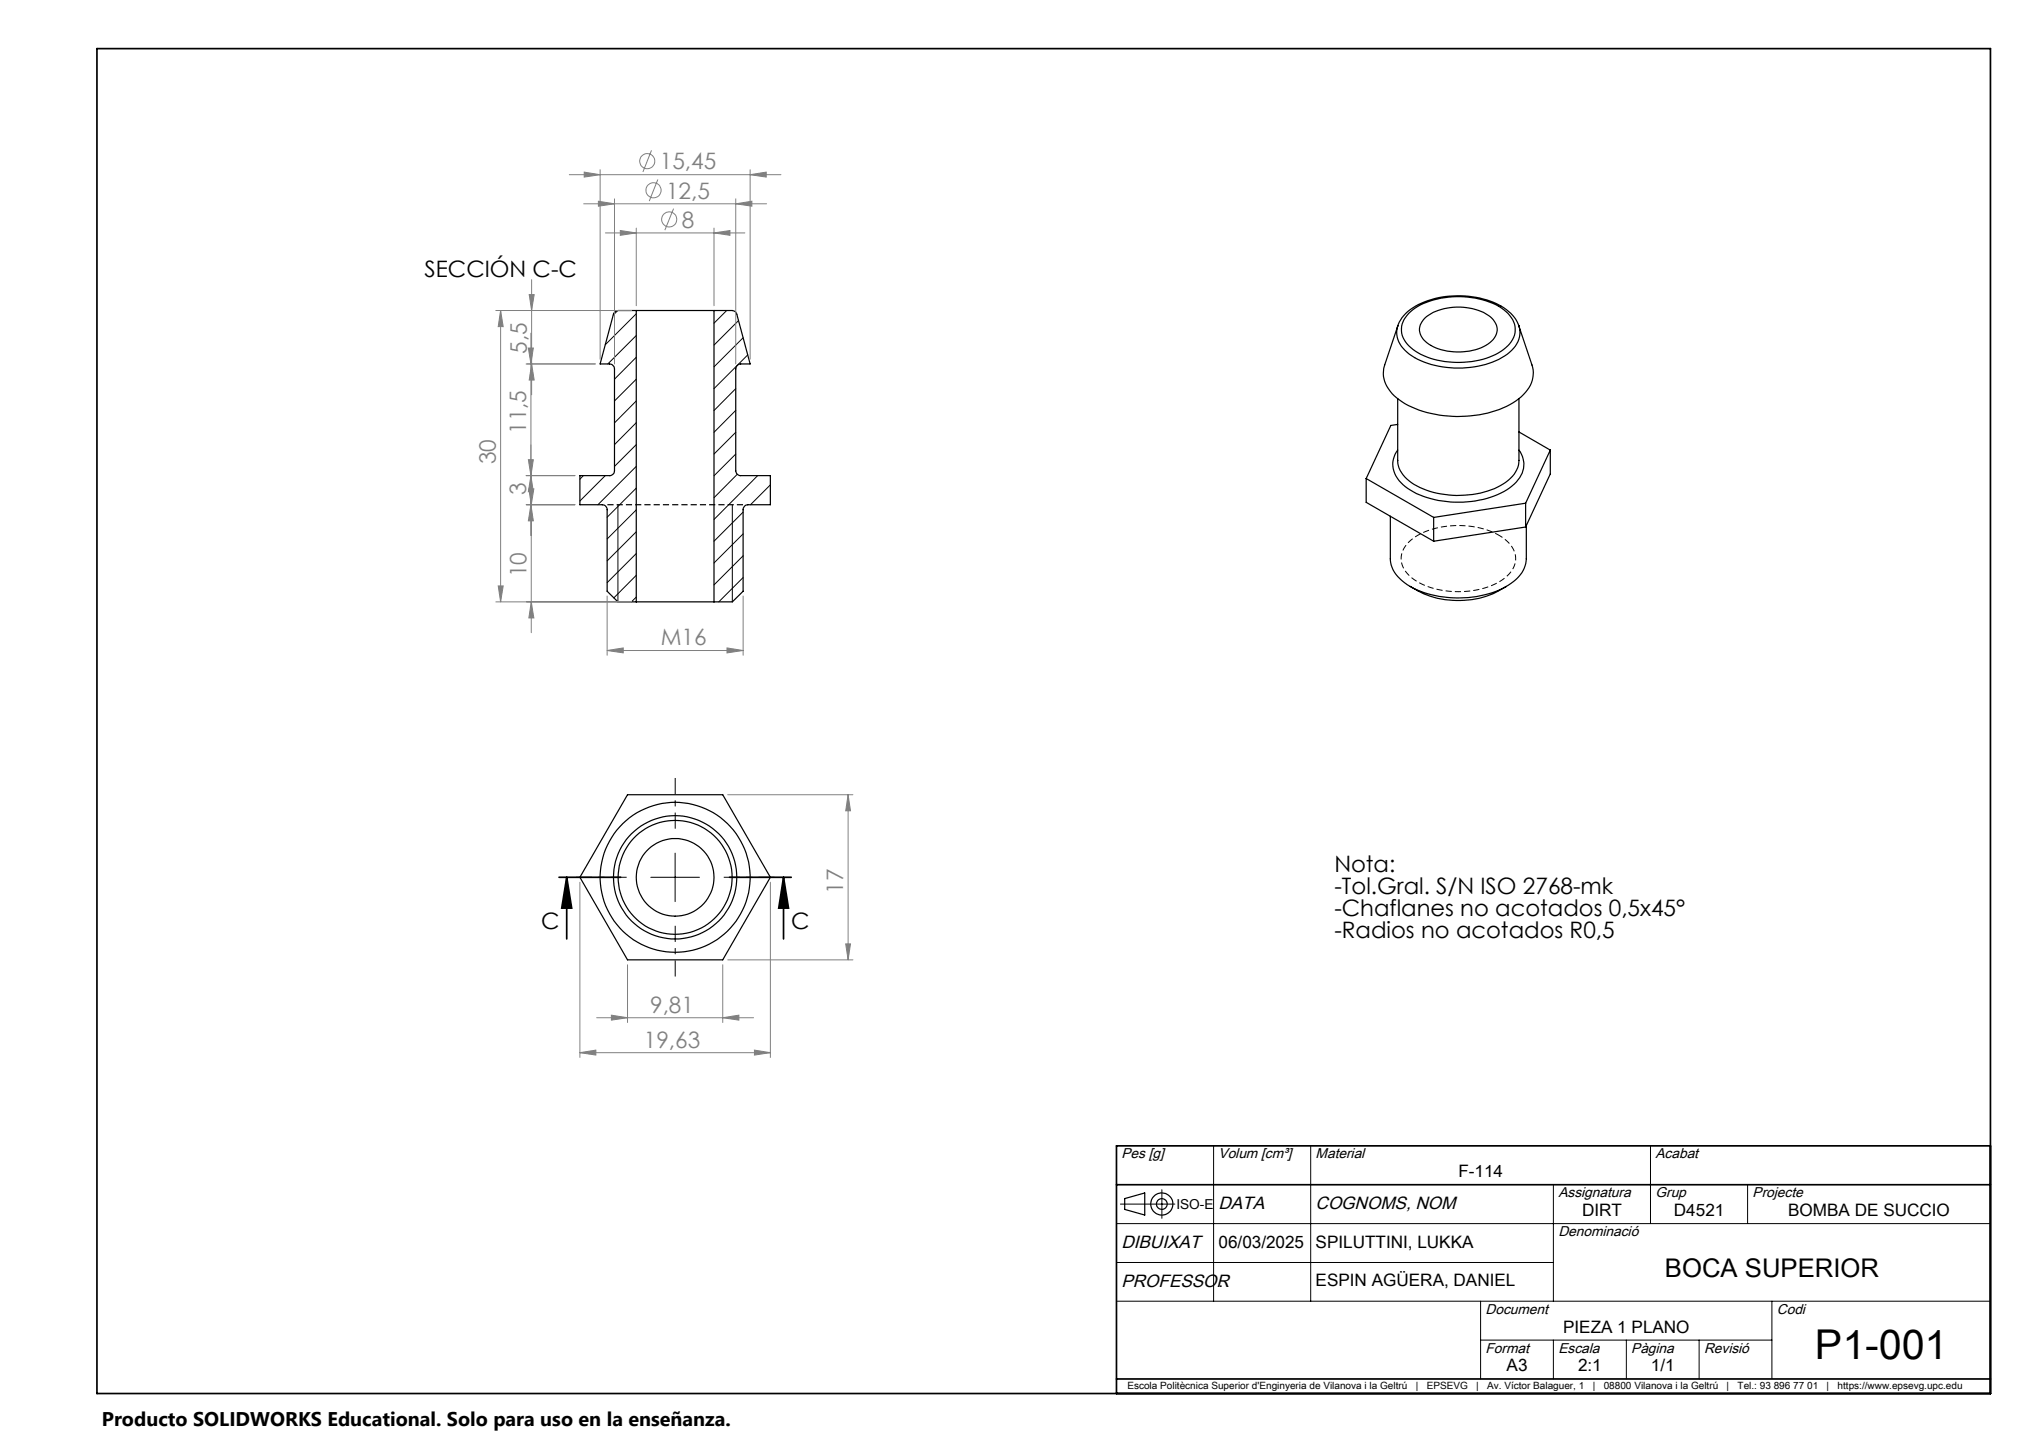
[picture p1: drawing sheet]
<svg xmlns="http://www.w3.org/2000/svg" width="420mm" height="297mm" viewBox="0 0 420 297" stroke-linecap="round" stroke-linejoin="round" font-family="sans-serif">
<g fill="none" stroke="#000" stroke-width=".25">
<path d="M131.1 64h16M131.1 64h-3.8a1.01 1.01 0 0 0-.9 .7l-2.8 10.3h2a1.09 1.09 0 0 1 1 1v21a1.02 1.02 0 0 1-1 1h-6.1v6h4.6a1.02 1.02 0 0 1 1 1v16.8l2.2 2.2h3.8M131.1 64v60M147.1 64h3.7a1.01 1.01 0 0 1 1 .7l2.7 10.3h-1.9a1.09 1.09 0 0 0-1 1v21a1.02 1.02 0 0 0 1 1h6.1v6h-4.6a1.02 1.02 0 0 0-1 1v16.8l-2.3 2.2h-3.7M147.1 64v60M287.9 67.1a8.5 8.5 0 0 1 5.6-4.9 19.2 19.2 0 0 1 16.3 1.2 7.1 7.1 0 0 1 3 3.7M287.9 67.1l-2.7 8.1a6.1 6.1 0 0 0 2.5 6.7 21.4 21.4 0 0 0 15.2 3.8 17.3 17.3 0 0 0 11.3-4.9 5.7 5.7 0 0 0 1.4-5.6l-2.8-8.1M287.9 67.1a5.1 5.1 0 0 0 2.4 5.9 19.5 19.5 0 0 0 17.1 1.6 8.3 8.3 0 0 0 5.6-5.2l.1-.9-.3-1.4M290.2 64.6a15.3 15.3 0 0 1 11.4-3.5 14.4 14.4 0 0 1 9 3.5 4.5 4.5 0 0 1-.4 7 15.7 15.7 0 0 1-11.8 2.9 12.5 12.5 0 0 1-8.9-4.1 4.4 4.4 0 0 1 .7-5.8zM293.5 65.5a11.4 11.4 0 0 1 9.8-1.9 6.7 6.7 0 0 1 4.9 3.3 3.6 3.6 0 0 1-2.2 4.3 12.2 12.2 0 0 1-12.1-.6 3.1 3.1 0 0 1-.4-5.1zM281.4 98.6l13.9 8M281.4 98.6v4.9l13.9 8"/>
<path d="M287.9 82.1v12.8a6.2 6.2 0 0 0 4 5.2 19.5 19.5 0 0 0 17.8-.4 5.9 5.9 0 0 0 3.2-4.9v-12.7M287.9 92.7a5.1 5.1 0 0 0 1.1 7.1 18 18 0 0 0 12.3 3.6 16.4 16.4 0 0 0 11-4.1 5 5 0 0 0 .6-6.6M287.9 87.4l-1.4 .2-5.1 11M312.9 89l6.4 3.7M319.3 92.7l-5 10.9M319.3 92.7v4.9l-5 10.9M286.4 106.3v8.8a6.6 6.6 0 0 0 3.5 5.3l.6 .4M295.3 106.6v4.9M314.3 103.6v4.9M314.3 108.5l-19 3M314.3 103.6l-19 3M314.4 108.3v6.8a6.6 6.6 0 0 1-3.7 5.4 21.7 21.7 0 0 1-20.2 .3"/>
<path d="M131.1 124h16M290.5 120.8a18.4 18.4 0 0 0 19.8 0M129.3 163.7h19.6l9.8 17-9.8 17h-19.6l-9.8-17zM231.7 246.9l4.1-1.2v4.6l-4.1-1.2z"/>
<circle cx="139.1" cy="180.7" r="8"/>
<circle cx="139.1" cy="180.7" r="15.4"/>
<circle cx="139.1" cy="180.7" r="12.7"/>
<circle cx="139.1" cy="180.7" r="11.7"/>
<circle cx="239.3" cy="248" r="1.11"/>
<circle cx="239.3" cy="248" r="2.28"/>
</g>
<g fill="none" stroke="#000" stroke-width=".21">
<path d="M127.2 64l-.9 .9M131.1 64.6l-6.4 6.4M131.1 69.1l-5.9 5.9M131.1 73.6l-4.5 4.5M131.1 78.1l-4.5 4.5M149.7 64l-2.6 2.6M152.1 66l-5 5.1M153.1 69.6l-6 6M154 73.1l-6.9 6.9M120.2 98l-.7 .7M124.7 98l-5.2 5.2M131.1 91.6l-4.5 4.5"/>
<path d="M131.1 96.1l-7.9 7.9M131.1 82.6l-4.5 4.5M131.1 87.1l-4.5 4.5M151.6 80l-4.5 4.6M151.6 84.5l-4.5 4.5M151.6 89l-4.5 4.5M151.6 93.5l-4.5 4.5M151.9 97.7l-4.8 4.8M156.1 98l-9 9M158.7 99.9l-4.1 4.1M127.3 104v20M131.1 109.5l-6 6"/>
<path d="M131.1 114l-6 6M131.1 100.5l-6 6M131.1 105l-6 6M131.1 118.5l-4.7 4.7M150.8 104v20M153.1 105.5l-6 6M153.1 110l-6 6M153.1 114.5l-6 6M153.1 119l-5 5M131.1 123l-1 1M139.1 175.7v10M134.1 180.7h10"/>
<path d="M250 236v32M270 236v32M340 236v16M230 252h180M230.8 248h11.2M239.3 245v5.9M320 244v24M360 244v8M230 268h180M230 260h90M305 268v16M305 276h60"/>
<path d="M320 276v8M335 276v8M350 276v8M365 268v16"/>
</g>
<g fill="none" stroke="#808080" stroke-width=".21">
<path d="M117.3 36h43.6M120.3 35.5l3.3 .5-3.3 .5zM123.6 35v39M134.2 31l-1.8 4.4M135.5 37l-1.8 4.4M154.5 36l3.3-.5v1zM154.5 35v39M109.5 57.6v23.7M120.2 42h37.7M123.3 41.4l3.3 .6-3.3 .5zM124.7 48h28.7M126.6 41v34"/>
<path d="M127.8 47.5l3.3 .5-3.3 .5zM131.1 47v16M138.7 43l-1.8 4.4M147.1 48l3.3-.5v1zM147.1 47v16M151.6 42l3.3-.6v1.1zM151.6 41v34M102.1 64h28M103.1 64l.5 3.3h-1zM103.1 64v60M108.4 75h14.2M108.8 71.7h1.1l-.5 3.3z"/>
<path d="M109 60.7h1l-.5 3.3zM109.4 68.6v41.7M109.5 75l.5 3.3h-1zM108.4 98h10M108.8 94.7h1.1l-.5 3.3zM109.4 98l.5 3.3h-1.1zM109.4 97.6v32.7M108.4 104h10M108.9 100.7h1.1l-.6 3.3zM109.4 104l.5 3.3h-1.1zM102.1 124h28M102.6 120.7h1l-.5 3.3z"/>
<path d="M109.4 124l.6 3.3h-1.1zM125.1 134l3.3-.5v1zM125.1 122.8v12.2M125.1 134h28M149.8 133.5l3.3 .5-3.3 .5zM153.1 122.8v12.2M149.9 163.7h25.8M174.7 163.7l.5 3.3h-1zM174.7 163.7v34M119.5 181.7v36.1M129.3 198.7v11.9M148.9 198.7v11.9"/>
<path d="M149.9 197.7h25.8M158.7 181.7v36.1M174.2 194.4h1l-.5 3.3zM119.5 216.8l3.2-.5v1zM119.5 216.8h39.2M122.9 209.6h32.3M125.9 209.1l3.4 .5-3.4 .5zM148.9 209.6l3.3-.5v1zM155.4 216.3l3.3 .5-3.3 .5z"/>
<circle cx="133.3" cy="33.2" r="1.55"/>
<circle cx="134.6" cy="39.2" r="1.55"/>
<circle cx="137.9" cy="45.2" r="1.56"/>
</g>
<path d="M20 10h390v277h-390zM115.1 180.7h12.7M116.7 180.7l1.1 6.3h-2.1zM116.7 180.7v12.7M150.3 180.7h12.7M161.4 180.7l1 6.3h-2zM161.4 180.7v12.7M410 236h-180v51M230 244h180M230 284h180" fill="none" stroke="#000" stroke-width=".35"/>
<path d="M308.7 110.2a18.2 18.2 0 0 0-17.3 .5 4.9 4.9 0 0 0-2.4 6 9.6 9.6 0 0 0 6.7 4.6 17.9 17.9 0 0 0 14-2.1 4.7 4.7 0 0 0 2-6.1l-1.2-1.5-1.8-1.4" fill="none" stroke="#000" stroke-width=".21" stroke-dasharray="1.3 .6" stroke-dashoffset=".4" stroke-linecap="butt"/>
<path d="M139.1 170.7v-10.5M129.1 180.7h-10.5M139.1 190.7v10.4M149.1 180.7h10.4" fill="none" stroke="#000" stroke-width=".21" stroke-dasharray="15.2 1.3 1.3 1.3" stroke-dashoffset="11.9" stroke-linecap="butt"/>
<path d="M153.1 104h-28" fill="none" stroke="#000" stroke-width=".25" stroke-dasharray="1.3 .6" stroke-linecap="butt"/>
<path d="M161.4 180.7l1 6.3h-2zM116.7 180.7l1.1 6.3h-2.1z" fill="#000"/>
<g fill="#808080">
<path d="M127.8 47.5l3.3 .5-3.3 .5zM147.1 48l3.3-.5v1zM120.3 35.5l3.3 .5-3.3 .5zM154.5 36l3.3-.5v1zM125.1 134l3.3-.5v1zM149.8 133.5l3.3 .5-3.3 .5z"/>
<path d="M123.3 41.4l3.3 .6-3.3 .5zM151.6 42l3.3-.6v1.1z"/>
<path d="M119.5 216.8l3.2-.5v1zM155.4 216.3l3.3 .5-3.3 .5z"/>
<path d="M174.2 194.4h1l-.5 3.3zM174.7 163.7l.5 3.3h-1zM109.4 98l.5 3.3h-1.1zM108.8 71.7h1.1l-.5 3.3z"/>
<path d="M108.9 100.7h1.1l-.6 3.3zM109.4 124l.6 3.3h-1.1zM108.8 94.7h1.1l-.5 3.3zM109.4 104l.5 3.3h-1.1zM109 60.7h1l-.5 3.3zM109.5 75l.5 3.3h-1zM103.1 64l.5 3.3h-1zM102.6 120.7h1l-.5 3.3z"/>
<path d="M125.9 209.1l3.4 .5-3.4 .5zM148.9 209.6l3.3-.5v1z"/>
</g>
<text font-size="8.5" x="373.9" y="279.8">P1-001</text>
<text font-size="5.3" x="343" y="263">BOCA SUPERIOR</text>
<g font-size="4.7" fill="#808080">
<text x="135.9" y="34.9">15,45</text>
<text x="137.2" y="40.9">12,5</text>
<text x="140.4" y="46.9">8</text>
<text x="108.5" y="72.9" transform="rotate(-90 108.5 72.9)">5,5</text>
<text x="108.4" y="89.4" transform="rotate(-90 108.4 89.4)">11,5</text>
<text x="102.1" y="95.6" transform="rotate(-90 102.1 95.6)">30</text>
<text x="108.4" y="102" transform="rotate(-90 108.4 102)">3</text>
<text x="108.4" y="118.9" transform="rotate(-90 108.4 118.9)">10</text>
<text x="136.1" y="132.9">M16</text>
<text x="173.7" y="184.1" transform="rotate(-90 173.7 184.1)">17</text>
<text x="133.9" y="208.6">9,81</text>
<text x="132.6" y="215.8">19,63</text>
</g>
<g font-size="4.7">
<text x="87.4" y="57.1">SECCIÓN C-C</text>
<text x="274.9" y="179.6">Nota:</text>
<text x="274.9" y="184.1">-Tol.Gral. S/N ISO 2768-mk</text>
<text x="111.4" y="191.3">C</text>
<text x="162.9" y="191.3">C</text>
<text x="274.9" y="188.6">-Chaflanes no acotados 0,5x45°</text>
<text x="274.9" y="193.1">-Radios no acotados R0,5</text>
</g>
<text font-size="4.1" x="21" y="293.7">Producto SOLIDWORKS Educational. Solo para uso en la enseñanza.</text>
<g font-size="3.7">
<text x="251" y="249">DATA</text>
<text x="271" y="249">COGNOMS, NOM</text>
<text x="231" y="257">DIBUIXAT</text>
<text x="231" y="265">PROFESSOR</text>
</g>
<g font-size="3.5">
<text x="300.4" y="242.5">F-114</text>
<text x="325.9" y="250.5">DIRT</text>
<text x="344.8" y="250.5">D4521</text>
<text x="368.3" y="250.5">BOMBA DE SUCCIO</text>
<text x="251" y="257">06/03/2025</text>
<text x="271" y="257">SPILUTTINI, LUKKA</text>
<text x="251" y="265">.</text>
<text x="271" y="265">ESPIN AGÜERA, DANIEL</text>
<text x="322" y="274.5">PIEZA 1 PLANO</text>
<text x="310.3" y="282.5">A3</text>
<text x="325.1" y="282.5">2:1</text>
<text x="340.1" y="282.5">1/1</text>
</g>
<g font-size="2.9">
<text x="231" y="238.6">Pes [g]</text>
<text x="251" y="238.6">Volum [cm³]</text>
<text x="271" y="238.6">Material</text>
<text x="341" y="238.6">Acabat</text>
<text x="321" y="246.6">Assignatura</text>
<text x="341" y="246.6">Grup</text>
<text x="361" y="246.6">Projecte</text>
<text x="321" y="254.6">Denominació</text>
<text x="306" y="270.6">Document</text>
<text x="366" y="270.6">Codi</text>
<text x="306" y="278.6">Format</text>
<text x="321" y="278.6">Escala</text>
<text x="336" y="278.6">Pàgina</text>
<text x="351" y="278.6">Revisió</text>
</g>
<text font-size="2.8" x="242.3" y="249">ISO-E</text>
<g font-size="2.1">
<text x="232.2" y="286.1">Escola Politècnica Superior d'Enginyeria de Vilanova i la Geltrú</text>
<text x="291.6" y="286.1">|</text>
<text x="293.9" y="286.1">EPSEVG</text>
<text x="304.1" y="286.1">|</text>
<text x="306.3" y="286.1">Av. Víctor Balaguer, 1</text>
<text x="328.1" y="286.1">|</text>
<text x="330.3" y="286.1">08800 Vilanova i la Geltrú</text>
<text x="355.7" y="286.1">|</text>
<text x="357.9" y="286.1">Tel.: 93 896 77 01</text>
<text x="376.2" y="286.1">|</text>
<text x="378.5" y="286.1">https://www.epsevg.upc.edu</text>
</g>
</svg>
